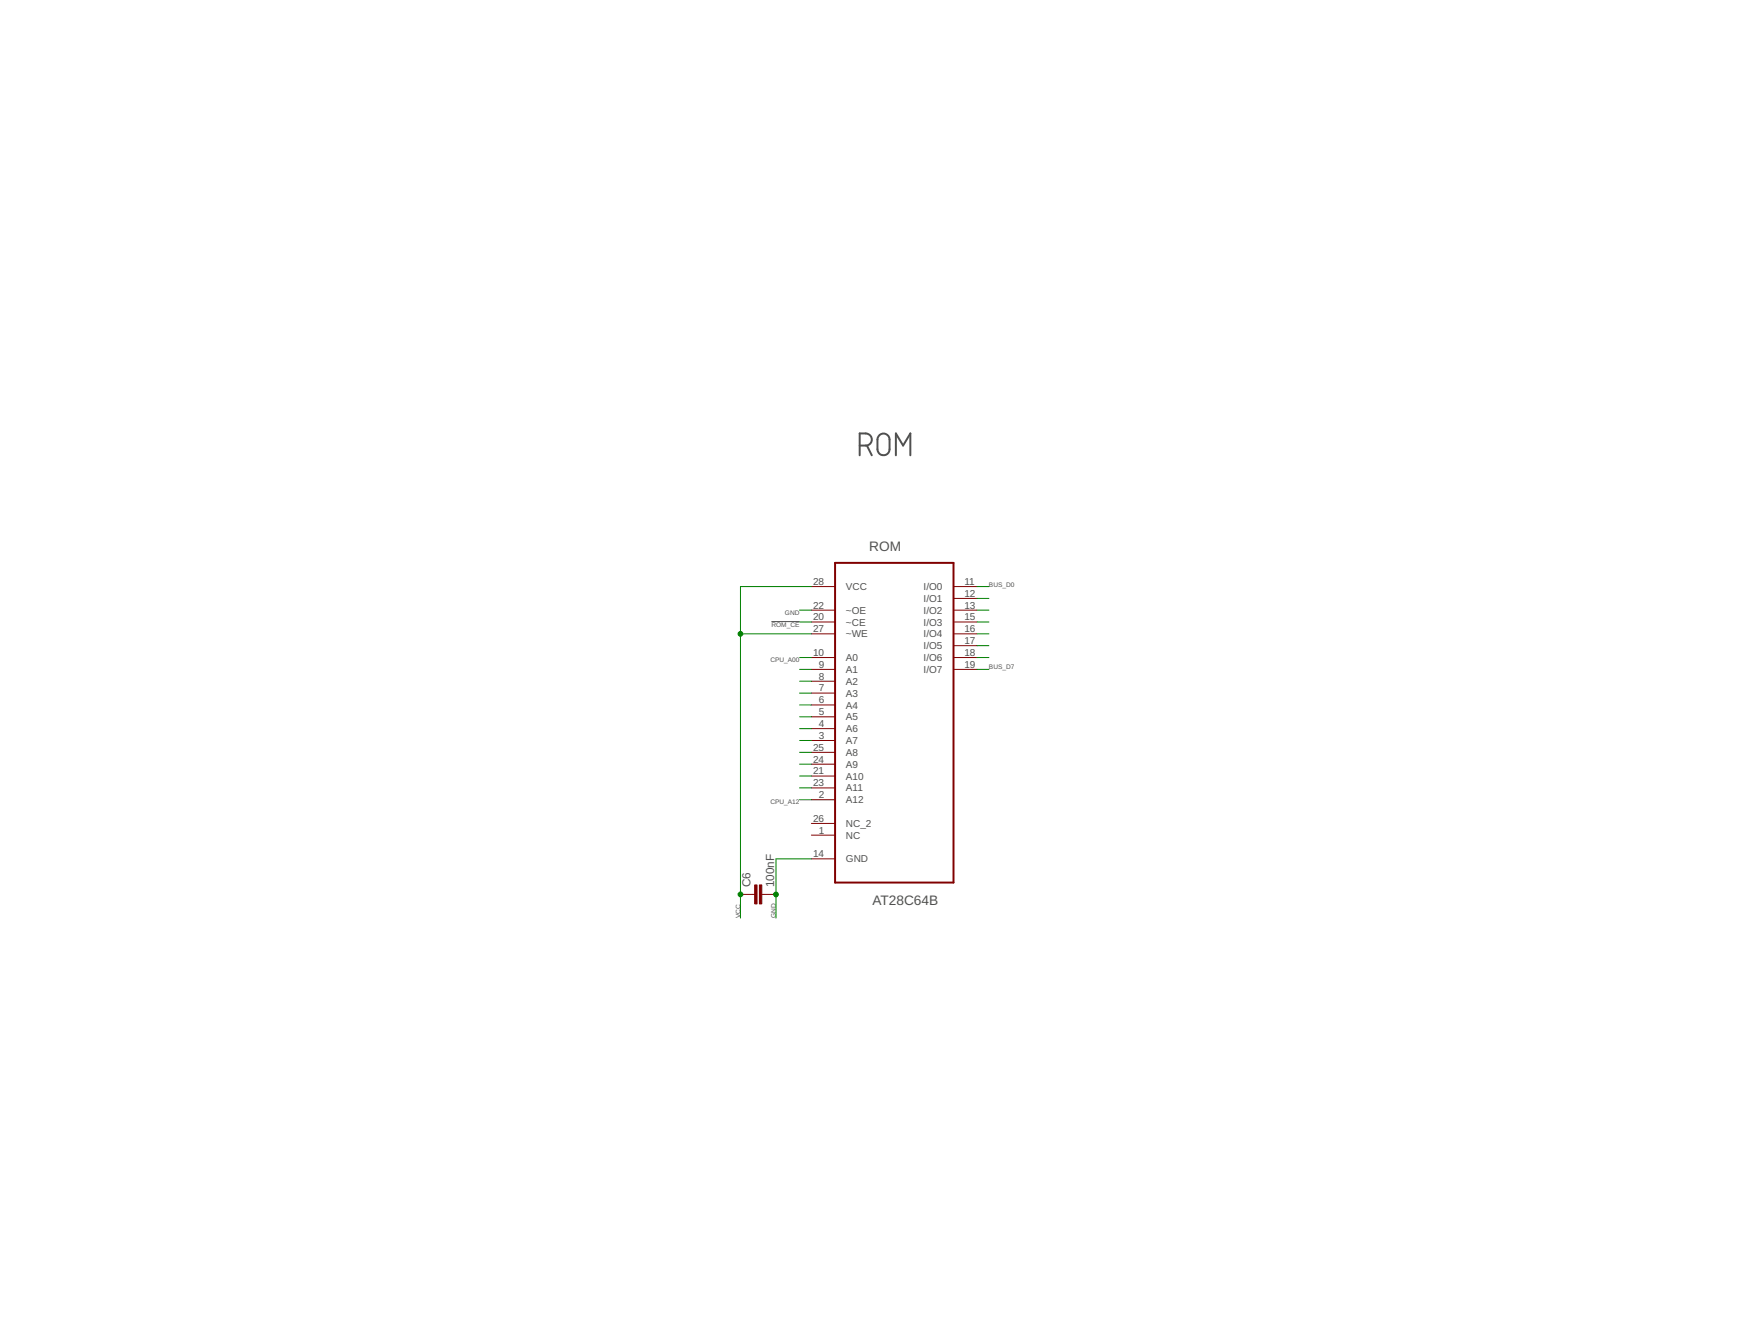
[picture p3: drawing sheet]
<svg xmlns="http://www.w3.org/2000/svg" width="279mm" height="216mm" viewBox="0 0 279 216" stroke-linecap="round" stroke-linejoin="round" font-family="sans-serif">
<path d="M138.3 71.6h1a.97 .97 0 0 0 .9-.9 .97 .97 0 0 0-.9-1h-1v3.5M139.4 71.6l.8 1.6M141.5 69.9a.97 .97 0 0 1 1-.1 .97 .97 0 0 1 .6 .9v1.5a.97 .97 0 0 1-1 1 .97 .97 0 0 1-1-1v-1.5zM144.1 73.2v-3.5l1.2 1.9 1.1-1.9v3.5" fill="none" stroke="#505050" stroke-width=".32"/>
<path d="M124.1 99.9h4.5" fill="none" stroke="#505050" stroke-width=".16"/>
<g fill="none" stroke="#800000" stroke-width=".16">
<path d="M130.5 94.3h3.8M130.5 98.1h3.8M130.5 100h3.8M153.4 94.3h3.8M153.4 98.1h3.8M153.4 100h3.8M153.4 96.2h3.8M130.5 101.9h3.8M130.5 105.7h3.8M130.5 107.6h3.8M130.5 109.5h3.8M130.5 111.4h3.8"/>
<path d="M130.5 113.3h3.8M130.5 115.2h3.8M130.5 117.1h3.8M130.5 119h3.8M153.4 101.9h3.8M153.4 105.7h3.8M153.4 107.6h3.8M153.4 103.8h3.8M130.5 120.9h3.8M130.5 122.9h3.8M130.5 124.8h3.8M130.5 126.7h3.8"/>
<path d="M130.5 128.6h3.8M130.5 132.4h3.8M130.5 134.3h3.8M130.5 138.1h3.8M119.1 143.8h2.3M122.5 143.8h2.3"/>
</g>
<g fill="#800000" stroke="#800000" stroke-width=".16">
<path d="M122.2 142.3h.3v3h-.3z"/>
<path d="M121.4 142.3h.4v3h-.4z"/>
</g>
<path d="M134.3 90.5h19.1v51.4h-19.1z" fill="none" stroke="#800000" stroke-width=".32"/>
<g fill="none" stroke="#008000" stroke-width=".16">
<path d="M128.6 98.1h1.9M128.6 100h1.9M130.5 94.3h-11.4v53.3M157.2 98.1h1.9M157.2 94.3h1.9M157.2 96.2h1.9M157.2 100h1.9M119.1 101.9h11.4M128.6 105.7h1.9M128.6 107.6h1.9M128.6 109.5h1.9M128.6 111.4h1.9"/>
<path d="M128.6 113.3h1.9M128.6 115.2h1.9M128.6 117.1h1.9M128.6 119h1.9M157.2 101.9h1.9M157.2 105.7h1.9M157.2 107.6h1.9M157.2 103.8h1.9M128.6 120.9h1.9M128.6 122.9h1.9M128.6 124.8h1.9M128.6 128.6h1.9"/>
<path d="M128.6 126.7h1.9M130.5 138.1h-5.7v9.5"/>
</g>
<g fill="#008000" stroke="#008000" stroke-width=".16">
<circle cx="124.8" cy="143.8" r=".38"/>
<circle cx="119.1" cy="143.8" r=".38"/>
<circle cx="119.1" cy="101.9" r=".38"/>
</g>
<g font-size="2.2" fill="#505050">
<text x="139.8" y="88.6">ROM</text>
<text x="140.3" y="145.4">AT28C64B</text>
</g>
<g font-size="1.9" fill="#505050">
<text x="120.7" y="142.6" transform="rotate(-90 120.7 142.6)">C6</text>
<text x="124.5" y="142.6" transform="rotate(-90 124.5 142.6)">100nF</text>
</g>
<g font-size="1.6" fill="#505050">
<text x="130.8" y="94">28</text>
<text x="136.1" y="94.9">VCC</text>
<text x="148.6" y="94.9">I/O0</text>
<text x="155.1" y="94">11</text>
<text x="155.1" y="95.9">12</text>
<text x="130.8" y="97.8">22</text>
<text x="130.8" y="99.7">20</text>
<text x="130.8" y="101.6">27</text>
<text x="136.1" y="98.7">~OE</text>
<text x="136.1" y="100.6">~CE</text>
<text x="148.6" y="96.8">I/O1</text>
<text x="148.6" y="98.7">I/O2</text>
<text x="148.6" y="100.6">I/O3</text>
<text x="155.1" y="97.8">13</text>
<text x="155.1" y="99.7">15</text>
<text x="155.1" y="101.6">16</text>
<text x="130.8" y="105.4">10</text>
<text x="131.7" y="107.3">9</text>
<text x="136.1" y="102.5">~WE</text>
<text x="136.1" y="106.3">A0</text>
<text x="148.6" y="102.5">I/O4</text>
<text x="148.6" y="104.4">I/O5</text>
<text x="148.6" y="106.3">I/O6</text>
<text x="155.1" y="103.5">17</text>
<text x="155.1" y="105.4">18</text>
<text x="155.1" y="107.3">19</text>
<text x="131.7" y="109.3">8</text>
<text x="131.7" y="111.2">7</text>
<text x="131.7" y="113.1">6</text>
<text x="136.1" y="108.2">A1</text>
<text x="136.1" y="110.1">A2</text>
<text x="136.1" y="112">A3</text>
<text x="136.1" y="113.9">A4</text>
<text x="148.6" y="108.2">I/O7</text>
<text x="131.7" y="115">5</text>
<text x="131.7" y="116.9">4</text>
<text x="131.7" y="118.8">3</text>
<text x="136.1" y="115.8">A5</text>
<text x="136.1" y="117.7">A6</text>
<text x="136.1" y="119.6">A7</text>
<text x="130.8" y="120.7">25</text>
<text x="130.8" y="122.6">24</text>
<text x="130.8" y="124.5">21</text>
<text x="136.1" y="121.5">A8</text>
<text x="136.1" y="123.4">A9</text>
<text x="136.1" y="125.3">A10</text>
<text x="130.8" y="126.4">23</text>
<text x="131.7" y="128.3">2</text>
<text x="136.1" y="127.2">A11</text>
<text x="136.1" y="129.1">A12</text>
<text x="130.8" y="132.1">26</text>
<text x="130.8" y="137.8">14</text>
<text x="131.7" y="134">1</text>
<text x="136.1" y="132.9">NC_2</text>
<text x="136.1" y="134.8">NC</text>
<text x="136.1" y="138.6">GND</text>
</g>
<g font-size="1.1" fill="#505050">
<text x="159.1" y="94.3">BUS_D0</text>
<text x="124.1" y="100.8">ROM_CE</text>
<text x="126.3" y="98.9">GND</text>
<text x="123.9" y="106.5">CPU_A00</text>
<text x="159.1" y="107.6">BUS_D7</text>
<text x="123.9" y="129.3">CPU_A12</text>
<text x="119.1" y="147.6" transform="rotate(-90 119.1 147.6)">VCC</text>
<text x="124.8" y="147.6" transform="rotate(-90 124.8 147.6)">GND</text>
</g>
</svg>
